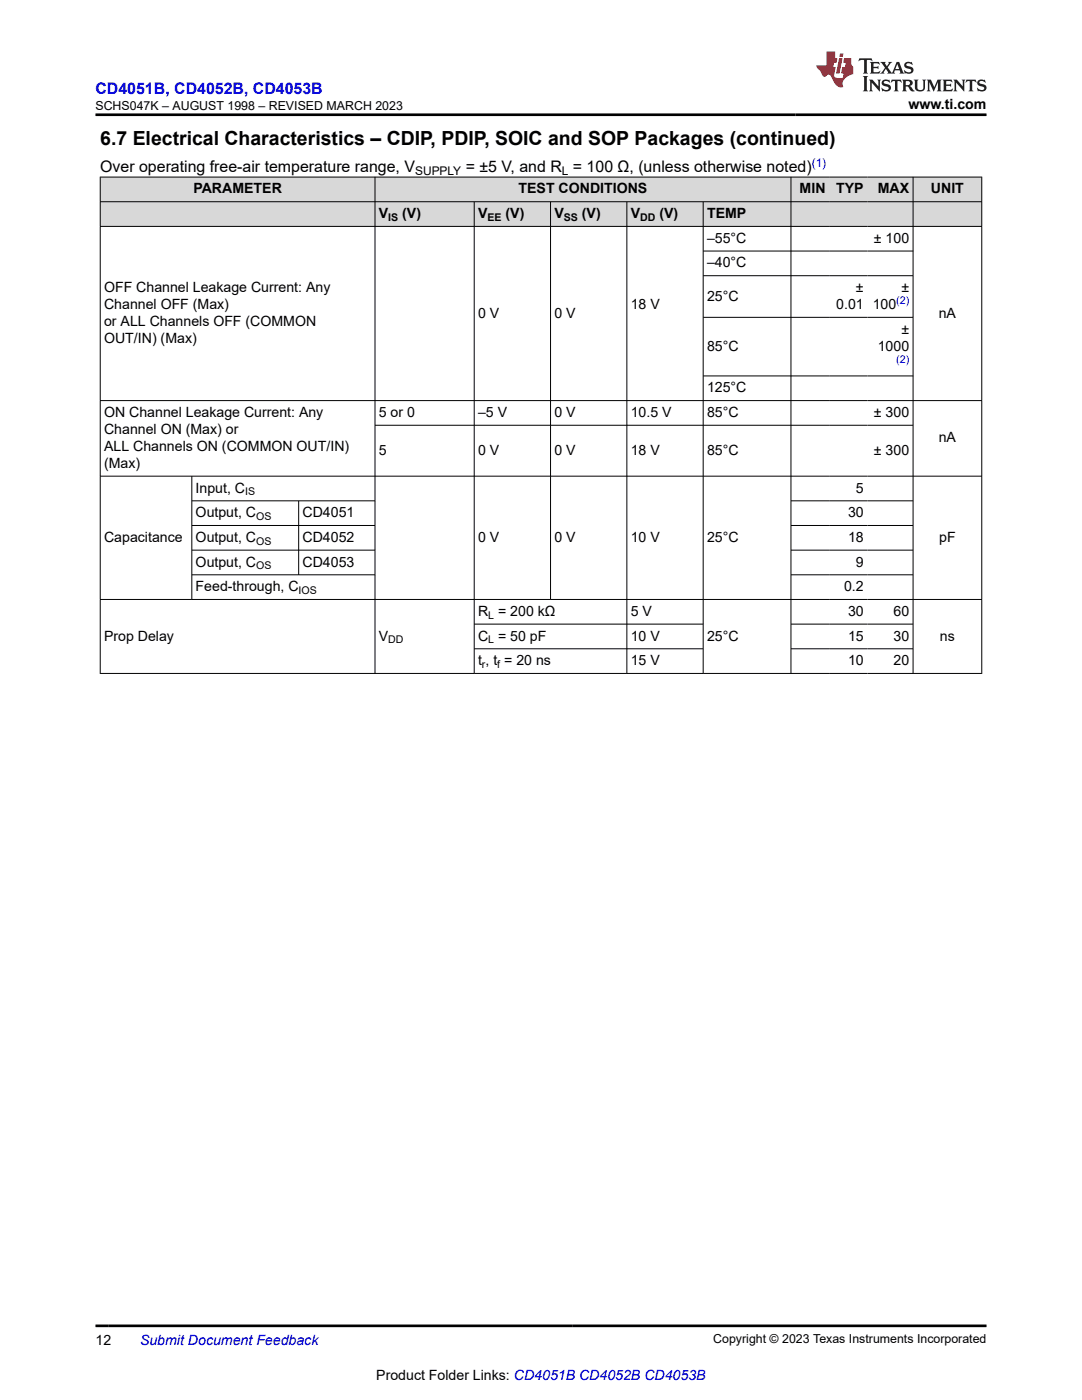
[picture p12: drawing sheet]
<svg xmlns="http://www.w3.org/2000/svg" width="216mm" height="279mm" viewBox="0 0 216 279" stroke-linecap="round" stroke-linejoin="round" font-family="sans-serif">
<g fill="#d8d8d8">
<path d="M20 35.3h175.9v5h-175.9z" fill-rule="evenodd"/>
<path d="M20 40.3h175.9v4.9h-175.9z" fill-rule="evenodd"/>
<path d="M20.1 35.4h54.7v4.8h-54.7z" fill-rule="evenodd"/>
<path d="M74.9 35.4h82.9v4.8h-82.9z" fill-rule="evenodd"/>
<path d="M157.9 35.4h7.5v4.8h-7.5z" fill-rule="evenodd"/>
<path d="M165.4 35.4h7.7v4.8h-7.7z" fill-rule="evenodd"/>
<path d="M173.1 35.4h9v4.8h-9z" fill-rule="evenodd"/>
<path d="M182.3 35.4h13.5v4.8h-13.5z" fill-rule="evenodd"/>
<path d="M20.1 40.3h54.7v4.8h-54.7z" fill-rule="evenodd"/>
<path d="M74.9 40.3h19.7v4.8h-19.7z" fill-rule="evenodd"/>
<path d="M94.7 40.3h15.1v4.8h-15.1z" fill-rule="evenodd"/>
<path d="M109.9 40.3h15.1v4.8h-15.1z" fill-rule="evenodd"/>
<path d="M125.1 40.3h15.2v4.8h-15.2z" fill-rule="evenodd"/>
<path d="M140.4 40.3h17.4v4.8h-17.4z" fill-rule="evenodd"/>
<path d="M157.9 40.3h7.5v4.8h-7.5z" fill-rule="evenodd"/>
<path d="M165.4 40.3h7.7v4.8h-7.7z" fill-rule="evenodd"/>
<path d="M173.1 40.3h9v4.8h-9z" fill-rule="evenodd"/>
<path d="M182.3 40.3h13.5v4.8h-13.5z" fill-rule="evenodd"/>
</g>
<g fill="none" stroke="#000" stroke-width=".2">
<path d="M19.9 35.3h176.1M20 35.3v99.2M74.8 35.3v99.2M157.8 35.3v99.2M182.2 35.3v99.2M195.9 35.3v99.2M19.9 40.3h176.1M19.9 45.2h176.1M94.6 40.3v94.2M109.9 40.3v79.4M125.1 40.3v94.2M140.3 40.3v94.2"/>
<path d="M140.3 50.1h42M140.3 55h42M19.9 79.9h176.1M140.3 63.3h42M140.3 75h42M19.9 95h176.1M38.3 95v24.7M38.3 100h36.6M59.6 100v14.8M74.8 84.9h107.5M157.8 100h24.5M19.9 119.6h176.1"/>
<path d="M38.3 104.9h36.6M38.3 109.8h36.6M38.3 114.7h36.6M157.8 104.9h24.5M157.8 109.8h24.5M157.8 114.7h24.5M19.9 134.4h176.1M94.6 124.6h45.8M94.6 129.5h45.8M157.8 124.6h24.5M157.8 129.5h24.5"/>
</g>
<path d="M171.5 11.6l-.2 .6 .5-.2h.6v.1v2.2l-.2 .4h1l-.2-.4v-2.2v-.1h.5l.6 .2-.2-.6zM173.6 12.4l.2 .3v1.6l-.2 .4h1.9l.1-.6a1.08 1.08 0 0 1-1.3 .2v-.7h.6l.4 .2v-.7l-.4 .2h-.6v-.5l.2-.2a1 1 0 0 1 1 .3l-.1-.5zM175.7 12.4l.9 1.1-1 1.2h.9l-.2-.2 .5-.8 .4 .8-.2 .2h1.6l-.2-.2 .2-.5h.9l.1 .5-.1 .2h.9l-.2-.4-.8-1.9h-.5l-.9 2.1-.9-1.1 .9-1h-.8l.2 .2-.4 .6-.4-.6 .2-.2zM179 12.8l.4 1h-.7zM180.7 12.5a.65 .65 0 0 0-.2 .7 .65 .65 0 0 0 .6 .5l.6 .1 .1 .3a.79 .79 0 0 1-.7 .4 .79 .79 0 0 1-.7-.5l.1 .7 .2-.1a.93 .93 0 0 0 1.1 0 .93 .93 0 0 0 .4-.9 1.46 1.46 0 0 0-1.2-.6l-.1-.3a1.09 1.09 0 0 1 1.2 .2l-.2-.6-.1 .1-.5-.2zM172.2 15.2l.2 .4v2.2l-.2 .4h1l-.2-.4v-2.2l.2-.4zM173.4 15.9l.2 .4v1.5l-.2 .4h.8l-.3-.4 .1-1.3 1.6 1.8v-2l.2-.4h-.7l.1 .2 .1 1.1-1.2-1.3zM176.2 16a.65 .65 0 0 0-.2 .8 .65 .65 0 0 0 .6 .4l.6 .2 .1 .2a.79 .79 0 0 1-.7 .4 .79 .79 0 0 1-.7-.5l.1 .7 .2-.1a.93 .93 0 0 0 1.1 .1 .93 .93 0 0 0 .4-1 1.46 1.46 0 0 0-1.2-.5l-.1-.4a1.09 1.09 0 0 1 1.2 .2l-.1-.6-.2 .1-.5-.1zM177.9 15.9l-.1 .6a.63 .63 0 0 1 .8-.3v1.6l-.3 .4h1l-.2-.4v-1.6a.66 .66 0 0 1 .8 .3l-.1-.6zM180 15.9l.2 .4v1.5l-.2 .4h1l-.2-.2-.1-.7h.5l.1 .2a.79 .79 0 0 0 1.2 .6l-1-.9a.61 .61 0 0 0 .6-.6 .61 .61 0 0 0-.5-.7zM180.8 16.2h.1a.47 .47 0 0 1 .5 .1 .47 .47 0 0 1 .1 .5l-.1 .1-.7 .1zM182.3 15.9l.2 .2a2.27 2.27 0 0 0 .4 2 1.04 1.04 0 0 0 1.7-.7v-1.3l.2-.2h-.8l.2 .4v1.1a.6 .6 0 0 1-.6 .6 .6 .6 0 0 1-.6-.6v-1.1l.3-.4zM184.9 15.9l.2 .4v1.5l-.2 .4h.8l-.3-.4v-1.4l.9 1.9 .9-1.9v1.4l-.3 .4h1l-.2-.4v-1.5l.2-.4h-.8l-.7 1.5-.6-1.5zM188.1 15.9l.2 .4v1.5l-.2 .4h1.9l.1-.6a1.09 1.09 0 0 1-1.3 .2v-.7h.6l.4 .2v-.6l-.4 .2h-.6v-.6l.2-.1a1.01 1.01 0 0 1 1 .3l-.1-.6zM190.2 15.9l.3 .4v1.5l-.3 .4h.8l-.2-.4v-1.3l1.6 1.8v-2l.2-.4h-.7l.2 .2v1.1l-1.2-1.3zM192.8 15.9l-.1 .6a.63 .63 0 0 1 .8-.3v1.6l-.3 .4h1l-.2-.4v-1.6a.66 .66 0 0 1 .8 .3l-.1-.6zM195.2 16a.65 .65 0 0 0-.2 .8 .65 .65 0 0 0 .6 .4l.6 .2 .2 .2a.79 .79 0 0 1-.7 .4 .79 .79 0 0 1-.7-.5l.1 .7 .2-.1a.93 .93 0 0 0 1 .1 .93 .93 0 0 0 .5-1 1.46 1.46 0 0 0-1.3-.5v-.4a1.09 1.09 0 0 1 1.2 .2l-.2-.6-.2 .1-.5-.1z" fill="#231f20"/>
<path d="M164.9 10.3v2.7h-2l.1 .4 .8 1a.95 .95 0 0 0 1 .9 .59 .59 0 0 1 .5-.4 .59 .59 0 0 1 .5 .3l.4 .8a1.59 1.59 0 0 0 2.1 1.4 1.61 1.61 0 0 1 1-2.3l1-.3-.1-1.5a1.59 1.59 0 0 1-.3-1.7h-1.5l-.2 .9h.6l-.2 .9h-.5l-.2 .9v.3l.4 .1-.1 .9h-.7a.73 .73 0 0 1-1-.7l.3-1.5h-.5l.1-.9h.5l.2-.9h-.5v-1.3zM167.4 11.6l-.6 3.1h.7l.6-3.1zM167.6 10.7l-.1 .6h.7l.1-.6z" fill="#ed1c24"/>
<path d="M19.1 22.9h177.8M19.1 264.6h177.8" fill="none" stroke="#000" stroke-width=".53"/>
<text font-size="3.9" x="20" y="28.8">6.7 Electrical Characteristics – CDIP, PDIP, SOIC and SOP Packages (continued)</text>
<text font-size="3.2" fill="#00f" x="19.1" y="18.7">CD4051B, CD4052B, CD4053B</text>
<g font-size="3.2">
<text x="20" y="34.3">Over operating free-air temperature range, V</text>
<text x="92.9" y="34.3">= ±5 V, and R = 100 Ω, (unless otherwise noted)</text>
</g>
<g font-size="2.8">
<text x="181.3" y="21.8">www.ti.com</text>
<text x="38.6" y="38.6">PARAMETER</text>
<text x="103.5" y="38.6">TEST CONDITIONS</text>
<text x="159.6" y="38.6">MIN</text>
<text x="166.9" y="38.6">TYP</text>
<text x="175.2" y="38.6">MAX</text>
<text x="185.8" y="38.6">UNIT</text>
<text x="75.6" y="43.5">V</text>
<text x="80.3" y="43.5">(V)</text>
<text x="95.4" y="43.5">V</text>
<text x="100.9" y="43.5">(V)</text>
<text x="110.6" y="43.5">V</text>
<text x="116.1" y="43.5">(V)</text>
<text x="125.8" y="43.5">V</text>
<text x="131.6" y="43.5">(V)</text>
<text x="141.1" y="43.5">TEMP</text>
<text x="141.1" y="48.5">–55°C</text>
<text x="141.1" y="53.4">–40°C</text>
<text x="174.4" y="48.5">± 100</text>
<text x="20.8" y="58.3">OFF Channel Leakage Current: Any</text>
<text x="141.1" y="60">25°C</text>
<text x="170.8" y="58.3">±</text>
<text x="179.9" y="58.3">±</text>
<text x="20.8" y="61.7">Channel OFF (Max)</text>
<text x="20.8" y="65.1">or ALL Channels OFF (COMMON</text>
<text x="95.4" y="63.4">0 V</text>
<text x="110.6" y="63.4">0 V</text>
<text x="125.9" y="61.7">18 V</text>
<text x="166.9" y="61.7">0.01</text>
<text x="174.1" y="61.7">100</text>
<text x="187.3" y="63.4">nA</text>
<text x="20.8" y="68.5">OUT/IN) (Max)</text>
<text x="141.1" y="70">85°C</text>
<text x="175.1" y="70">1000</text>
<text x="179.9" y="66.6">±</text>
<text x="20.8" y="83.2">ON Channel Leakage Current: Any</text>
<text x="75.6" y="83.2">5 or 0</text>
<text x="95.4" y="83.2">–5 V</text>
<text x="110.6" y="83.2">0 V</text>
<text x="125.9" y="83.2">10.5 V</text>
<text x="141.1" y="78.3">125°C</text>
<text x="141.1" y="83.2">85°C</text>
<text x="174.4" y="83.2">± 300</text>
<text x="20.8" y="86.6">Channel ON (Max) or</text>
<text x="20.8" y="90">ALL Channels ON (COMMON OUT/IN)</text>
<text x="187.3" y="88.3">nA</text>
<text x="20.8" y="93.4">(Max)</text>
<text x="75.6" y="90.8">5</text>
<text x="95.4" y="90.8">0 V</text>
<text x="110.6" y="90.8">0 V</text>
<text x="125.9" y="90.8">18 V</text>
<text x="141.1" y="90.8">85°C</text>
<text x="174.4" y="90.8">± 300</text>
<text x="39" y="98.3">Input, C</text>
<text x="170.8" y="98.3">5</text>
<text x="39" y="103.2">Output, C</text>
<text x="60.4" y="103.2">CD4051</text>
<text x="169.2" y="103.2">30</text>
<text x="20.8" y="108.1">Capacitance</text>
<text x="39" y="108.1">Output, C</text>
<text x="39" y="113.1">Output, C</text>
<text x="60.4" y="108.1">CD4052</text>
<text x="60.4" y="113.1">CD4053</text>
<text x="95.4" y="108.1">0 V</text>
<text x="110.6" y="108.1">0 V</text>
<text x="125.9" y="108.1">10 V</text>
<text x="141.1" y="108.1">25°C</text>
<text x="169.2" y="108.1">18</text>
<text x="170.8" y="113.1">9</text>
<text x="187.4" y="108.1">pF</text>
<text x="39" y="118">Feed-through, C</text>
<text x="168.4" y="118">0.2</text>
<text x="95.4" y="122.9">R = 200 kΩ</text>
<text x="125.9" y="122.9">5 V</text>
<text x="169.2" y="122.9">30</text>
<text x="178.3" y="122.9">60</text>
<text x="20.8" y="127.8">Prop Delay</text>
<text x="75.6" y="127.8">V</text>
<text x="95.4" y="127.8">C = 50 pF</text>
<text x="125.9" y="127.8">10 V</text>
<text x="141.1" y="127.8">25°C</text>
<text x="169.2" y="127.8">15</text>
<text x="178.3" y="127.8">30</text>
<text x="187.6" y="127.8">ns</text>
<text x="95.4" y="132.8">t , t = 20 ns</text>
<text x="125.9" y="132.8">15 V</text>
<text x="169.2" y="132.8">10</text>
<text x="178.3" y="132.8">20</text>
<text x="19.1" y="268.4">12</text>
<text x="75.1" y="275.3">Product Folder Links: CD4051B CD4052B CD4053B</text>
</g>
<text font-size="2.8" fill="#00f" x="27.9" y="268.4">Submit Document Feedback</text>
<g font-size="2.5">
<text x="19.1" y="21.9">SCHS047K – AUGUST 1998 – REVISED MARCH 2023</text>
<text x="142.3" y="268.1">Copyright © 2023 Texas Instruments Incorporated</text>
</g>
<g font-size="2.4">
<text x="82.8" y="34.9">SUPPLY</text>
<text x="112.1" y="34.9">L</text>
</g>
<text font-size="2.4" fill="#00f" x="162" y="33.2">(1)</text>
<g font-size="2.1">
<text x="77.5" y="44.1">IS</text>
<text x="97.3" y="44.1">EE</text>
<text x="112.5" y="44.1">SS</text>
<text x="127.7" y="44.1">DD</text>
<text x="48.9" y="98.9">IS</text>
<text x="51.1" y="103.8">OS</text>
<text x="51.1" y="108.7">OS</text>
<text x="51.1" y="113.6">OS</text>
<text x="59.6" y="118.6">IOS</text>
<text x="97.4" y="123.5">L</text>
<text x="77.5" y="128.4">DD</text>
<text x="97.4" y="128.4">L</text>
<text x="96.2" y="133.3">r</text>
<text x="99.2" y="133.3">f</text>
</g>
<g font-size="2.1" fill="#00f">
<text x="178.8" y="60.7">(2)</text>
<text x="178.8" y="72.4">(2)</text>
</g>
</svg>
